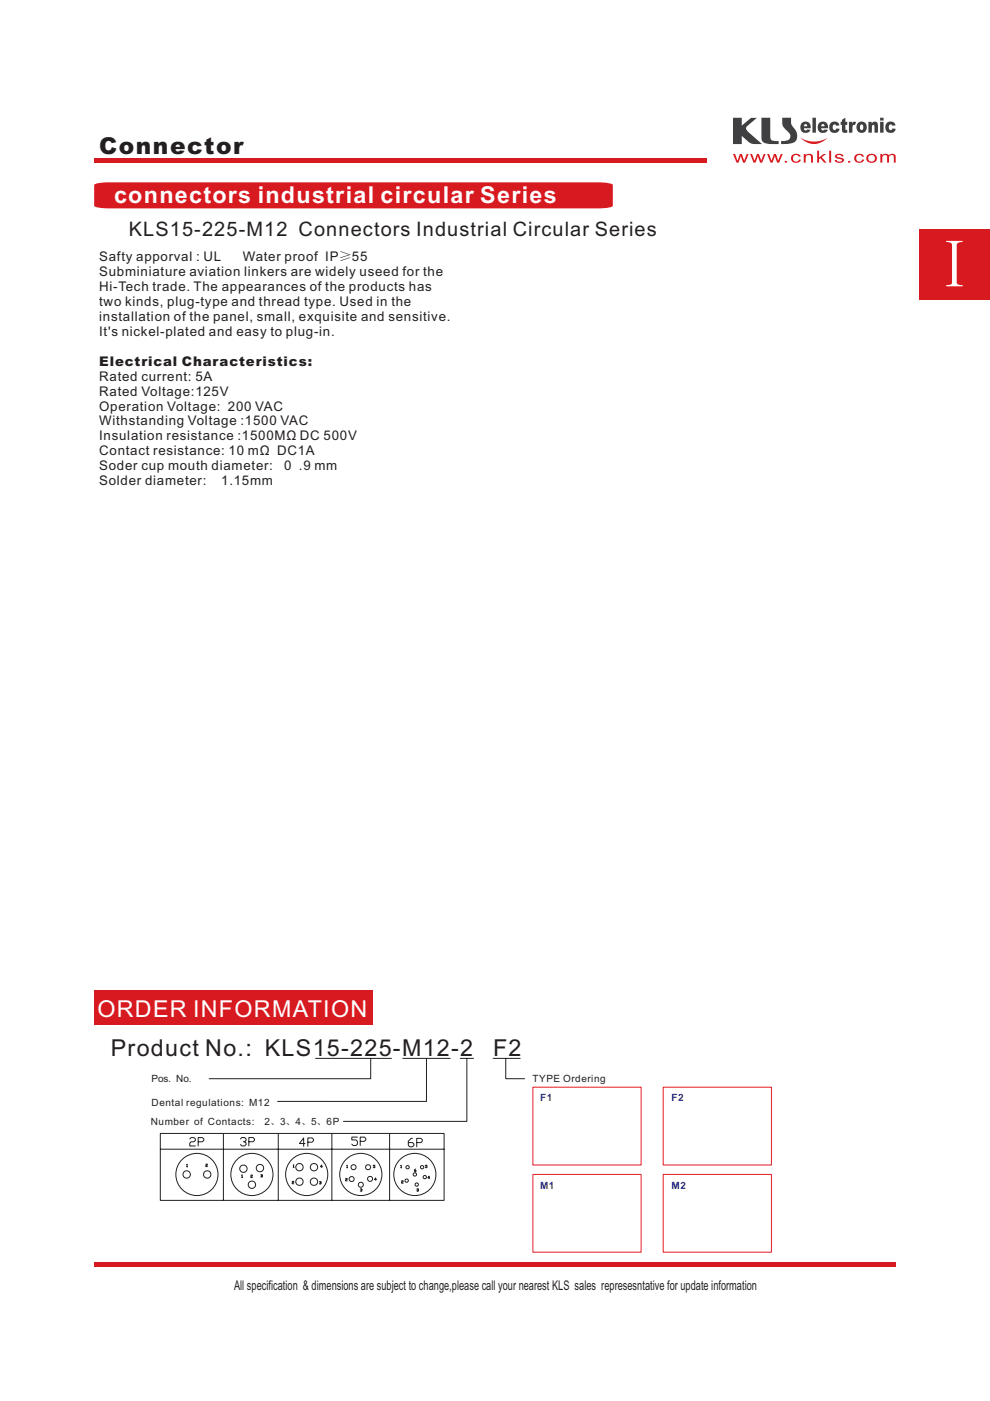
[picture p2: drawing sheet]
<svg xmlns="http://www.w3.org/2000/svg" width="210mm" height="297mm" viewBox="0 0 210 297" stroke-linecap="round" stroke-linejoin="round" font-family="sans-serif">
<path d="M113 230.5h23v16.5h-23zM140.7 230.5h22.9v16.5h-22.9zM113 249h23v16.5h-23zM140.7 249h22.9v16.5h-22.9z" fill="none" stroke="#ed1c24" stroke-width=".21"/>
<g fill="#d71920">
<path d="M20 33.5h130v1h-130z"/>
<path d="M194.8 48.5h15v15h-15z"/>
<path d="M20 267.5h170v1h-170z"/>
<path d="M155.5 32.7h.4l.5 1.4 .5-1.4h.5l.4 1.4 .6-1.4h.4l-.8 1.8h-.4l-.5-1.4-.5 1.4h-.4zM159.1 32.7h.4l.5 1.4 .5-1.4h.5l.4 1.4 .6-1.4h.4l-.8 1.8h-.4l-.5-1.4-.4 1.4h-.5zM162.7 32.7h.4l.5 1.4 .6-1.4h.4l.5 1.4 .5-1.4h.4l-.7 1.8h-.5l-.4-1.4-.5 1.4h-.5zM166.5 34.1h.4v.4h-.4zM168 32.9a1.19 1.19 0 0 1 1.8 .3h-.4a.66 .66 0 0 0-1-.1 .66 .66 0 0 0 .1 1 .66 .66 0 0 0 1-.3l.4 .1a1.05 1.05 0 0 1-1.5 .6 1.05 1.05 0 0 1-.4-1.6zM170.5 32.7h.3v.2a.88 .88 0 0 1 1-.3 .88 .88 0 0 1 .6 .8v1.1h-.4v-1.1a.57 .57 0 0 0-.6-.5 .57 .57 0 0 0-.5 .6v1h-.4zM173.3 32h.4v1.4l1-.7h.5l-.9 .6 1 1.2h-.5l-.8-1-.3 .3v.7h-.4zM175.9 32h.4v2.5h-.4zM177.2 32.8l.4-.2a1.1 1.1 0 0 1 1.3 .5l-.4 .1a.52 .52 0 0 0-.5-.4 .52 .52 0 0 0-.5 .4l.3 .1a.97 .97 0 0 1 1.2 .8 1.22 1.22 0 0 1-2-.2h.4a.62 .62 0 0 0 .6 .4 .62 .62 0 0 0 .6-.4l-.3-.1a1.01 1.01 0 0 1-1.2-.8zM179.9 34.1h.4v.4h-.4zM181.4 32.9a1.19 1.19 0 0 1 1.8 .3h-.4a.66 .66 0 0 0-1-.1 .66 .66 0 0 0 .1 1 .66 .66 0 0 0 1-.3l.4 .1a1.05 1.05 0 0 1-1.5 .6 1.05 1.05 0 0 1-.4-1.6zM183.9 33a1.12 1.12 0 0 1 1.5-.3 1.12 1.12 0 0 1 .5 1.4 1.22 1.22 0 0 1-1.3 .4 1.22 1.22 0 0 1-.9-.9zM184.2 33.6a.72 .72 0 0 0 1.4 0 .72 .72 0 0 0-1.4 0zM186.7 32.7h.4v.2a.96 .96 0 0 1 1.4 0 .83 .83 0 0 1 .8-.3 .83 .83 0 0 1 .7 .6v1.3h-.4v-1.2a.51 .51 0 0 0-.6-.4 .51 .51 0 0 0-.4 .5v1.1h-.4v-1.2a.52 .52 0 0 0-.7-.4 .52 .52 0 0 0-.4 .6v1h-.4z"/>
</g>
<g fill="#d71920">
<path d="M20.1 39.1l1.4-.4h1.6h105.3a2.1 2.1 0 0 1 1.6 .5v4.4a5 5 0 0 1-3.2 .6l-105.3-.1a2.1 2.1 0 0 1-1.5-.5v-4.4z" fill-rule="evenodd"/>
<path d="M169.7 29.2a5.8 5.8 0 0 0 5.9 0 3.9 3.9 0 0 1-5.9 0z" fill-rule="evenodd"/>
</g>
<g fill="#403f41">
<path d="M170 26.1a1.13 1.13 0 0 1 1.4-.2 1.13 1.13 0 0 1 .6 1.3h-1.5a.38 .38 0 0 0 .2 .4 .38 .38 0 0 0 .5-.2l.7 .1a1.18 1.18 0 0 1-1.6 .5 1.18 1.18 0 0 1-.4-1.6zM170.7 26.3l-.2 .5h.7l-.1-.4zM172.3 25h.8v3.1h-.8zM173.7 26.1a1.13 1.13 0 0 1 1.4-.2 1.13 1.13 0 0 1 .5 1.3h-1.4a.38 .38 0 0 0 .2 .4 .38 .38 0 0 0 .5-.2l.7 .1a1.18 1.18 0 0 1-1.7 .5 1.18 1.18 0 0 1-.3-1.6zM174.4 26.3l-.2 .5h.7l-.1-.4zM176.2 26.1a1.14 1.14 0 0 1 1.9 .5l-.7 .1a.42 .42 0 0 0-.6-.3 .42 .42 0 0 0-.2 .6 .41 .41 0 0 0 .3 .6 .41 .41 0 0 0 .5-.4l.7 .1a1.17 1.17 0 0 1-1.7 .7 1.17 1.17 0 0 1-.3-1.8zM178.6 25.4l.7-.4v.8h.4v.7h-.4v.8l.1 .2h.3v.6a.75 .75 0 0 1-.8 0 .75 .75 0 0 1-.3-.8v-.8h-.3v-.7h.3zM180.1 25.8h.6v.4l.4-.4 .5 .1-.3 .6h-.3l-.2 .3v1.3h-.7zM181.9 26.1a1.14 1.14 0 0 1 1.7 .1 1.14 1.14 0 0 1-.1 1.6 1.14 1.14 0 0 1-1.6-.1l-.2-.7zM182.5 26.5a.62 .62 0 0 0 .4 1 .62 .62 0 0 0 .2-.6 .62 .62 0 0 0-.5-.5zM184.2 25.8h.7v.4a.71 .71 0 0 1 .9-.4 .71 .71 0 0 1 .4 .9v1.4h-.7v-1.4l-.3-.2-.3 .3v1.3h-.7zM186.7 25h.7v.6h-.7zM186.7 25.8h.7v2.3h-.7zM188.1 26.1a1.14 1.14 0 0 1 1.8 .5l-.6 .1a.42 .42 0 0 0-.6-.3 .42 .42 0 0 0-.2 .6 .41 .41 0 0 0 .3 .6 .41 .41 0 0 0 .5-.4l.7 .1a1.17 1.17 0 0 1-1.7 .7 1.17 1.17 0 0 1-.3-1.8z" fill-rule="evenodd"/>
<path d="M165.9 25h1.9a2.62 2.62 0 0 0 .9 2.6 1.76 1.76 0 0 1 .3 2 1.76 1.76 0 0 1-1.9 .9h-1.4v-.6h.5a1.1 1.1 0 0 0 1.3-.6 1.1 1.1 0 0 0-.3-1.3 2.84 2.84 0 0 1-1.3-3zM161.5 25h1.9v3.8a.8 .8 0 0 0 .8 1.1h1v.6a4.4 4.4 0 0 1-3.5-.6l-.2-.7zM155.5 25v5.5h1.8v-1.7l1.5 1.3a1.85 1.85 0 0 0 1.5 .4h1.3l-2.5-2.2a1.47 1.47 0 0 1-.9-1.3l2.3-2h-1.2l-2 1.6v-1.6z" fill-rule="evenodd"/>
</g>
<path d="M20 210h59v7.3h-59z" fill="#d71920"/>
<g fill="none" stroke="#231f20" stroke-width=".21">
<path d="M66.9 224.4h16.1M78.6 224.4v4.3h-34.3M85.4 224.4h10.1M90.5 224.4v9.1h-31.6M97.6 224.4h2.8M99 224.4v13.4h-26.2M104.6 224.4h5.7M107.3 224.4v4.3h4M34 240.3h60.2v14.2h-60.2zM34 243.7h60.2M39.6 246.9l.1-.1v.6M39.6 247.4h.2"/>
<path d="M40.2 241.5l.3-.3h.6l.3 .3v.3l-.3 .3h-.6l-.3 .3v.6h1.2M42 242.1h.9l.3-.3v-.3l-.3-.3h-.9v1.8M43.6 246.9h.4l-.4 .3v.1h.4M47.4 240.3v14.2M51 241.5l.3-.3h.6l.3 .3v.3l-.3 .3h-.3M51.3 249.2v-.1v.5M51.3 249.6h.1M51.9 242.1l.3 .3v.3l-.3 .3h-.6l-.3-.3M52.8 242.1h.9l.3-.3v-.3l-.3-.3h-.9v1.8M53.2 249.2h.3l-.3 .3v.2h.3M55.3 249.1h.4l-.2 .2M55.6 249.3v.3l-.3-.1"/>
<path d="M59 240.3v14.2M62 250.5h.3l-.3 .3v.2h.3M62.2 247l.1-.1v.6M62.2 247.5h.2M64.7 242.5h-1.2l.9-1.2v1.8M65.3 242.2h.9l.3-.3v-.3l-.3-.3h-.9v1.8M67.8 250.6h.3l-.2 .2M68 250.8v.2l-.2-.1M68.3 247.4h-.3l.2-.4v.5M70.4 240.3v14.2M73.3 249.9h.4l-.4 .3v.2h.4M73.5 247.1h.1v.5"/>
<path d="M73.5 247.6h.2M75.8 241.1h-1.2v.6h.9l.3 .3v.6l-.3 .3h-.6l-.3-.3M76.4 242h.9l.3-.3v-.3l-.3-.3h-.9v1.8M76.4 252.1h.4l-.2 .2M76.7 252.3v.3l-.3-.1M79.5 247.1h-.3v.1l.3 .1-.1 .3-.2-.1M79.8 250.1h-.4l.3-.4v.6M82.6 240.3v14.2M85 247.1h.1v.5M85 247.6h.2M85.2 250.4h.3l-.3 .3v.2h.3M86 250.1h.5l.1 .2-.1 .3h-.5l-.1-.3z"/>
<path d="M86.2 247.2h.5l.1 .3-.1 .2h-.5l-.1-.2zM87.5 241.4h-.3l-.6 .5v.9l.3 .3h.6l.3-.3v-.3l-.3-.2h-.9M87.8 248.7h.4l.1 .3-.1 .3h-.4l-.2-.3zM88.2 250.9h.4l.1 .3-.1 .2h-.4l-.2-.2zM88.2 247.9l-.3 .2v.2l.3 .1v-.2h-.3M88.4 242.3h.9l.3-.4v-.2l-.3-.3h-.9v1.7M88.4 252.1h.4l-.2 .2M88.7 252.3v.3l-.3-.1M89.3 247.2h.5l.1 .3-.1 .2h-.5l-.1-.2zM89.8 249.3h.5l.2 .3-.2 .2h-.4l-.2-.2zM90.6 247.1h-.4v.1l.4 .1-.1 .3-.3-.1M91.1 249.7h-.4l.3-.3v.5"/>
<circle cx="39.6" cy="249" r=".78"/>
<circle cx="41.8" cy="249" r="4.5"/>
<circle cx="43.9" cy="249" r=".78"/>
<circle cx="51.6" cy="247.8" r=".78"/>
<circle cx="53.4" cy="251.2" r=".78"/>
<circle cx="53.4" cy="249" r="4.5"/>
<circle cx="55.1" cy="247.7" r=".78"/>
<circle cx="63.5" cy="247.5" r=".78"/>
<circle cx="63.5" cy="250.5" r=".78"/>
<circle cx="65.1" cy="249" r="4.5"/>
<circle cx="66.6" cy="247.5" r=".78"/>
<circle cx="66.6" cy="250.5" r=".78"/>
<circle cx="74.6" cy="250" r=".53"/>
<circle cx="75" cy="247.5" r=".54"/>
<circle cx="76.5" cy="251.2" r=".53"/>
<circle cx="76.5" cy="249" r="4.5"/>
<circle cx="78.1" cy="247.5" r=".54"/>
<circle cx="78.5" cy="249.9" r=".54"/>
<circle cx="88" cy="249" r="4.5"/>
</g>
<text font-size="12.7" fill="#fff" x="196.1" y="60.4">Ⅰ</text>
<g font-size="4.9" fill="#231f20">
<text x="21" y="32.7">Connector</text>
<text x="23.5" y="223.8">Product No.: KLS15-225-M12-2</text>
<text x="104.6" y="223.8">F2</text>
</g>
<g font-size="4.9" fill="#fff">
<text x="24.2" y="43.1">connectors industrial circular Series</text>
<text x="20.7" y="215.6">ORDER INFORMATION</text>
</g>
<text font-size="4.2" fill="#231f20" x="27.3" y="50.1">KLS15-225-M12 Connectors Industrial Circular Series</text>
<g font-size="2.8" fill="#231f20">
<text x="21" y="55.3">Safty apporval : UL</text>
<text x="21" y="58.5">Subminiature aviation linkers are widely useed for the</text>
<text x="51.5" y="55.3">Water proof IP≥55</text>
<text x="21" y="61.6">Hi-Tech trade. The appearances of the products has</text>
<text x="21" y="64.8">two kinds, plug-type and thread type. Used in the</text>
<text x="21" y="68">installation of the panel, small, exquisite and sensitive.</text>
<text x="21" y="71.2">It's nickel-plated and easy to plug-in.</text>
<text x="21" y="77.5">Electrical Characteristics:</text>
<text x="21" y="80.7">Rated current: 5A</text>
<text x="21" y="83.9">Rated Voltage:125V</text>
<text x="21" y="87">Operation Voltage: 200 VAC</text>
<text x="21" y="90.2">Withstanding Voltage :1500 VAC</text>
<text x="21" y="93.4">Insulation resistance :1500MΩ DC 500V</text>
<text x="21" y="99.7">Soder cup mouth diameter:</text>
<text x="21" y="96.6">Contact resistance: 10 mΩ DC1A</text>
<text x="60.3" y="99.7">0 .9 mm</text>
<text x="21" y="102.9">Solder diameter:</text>
<text x="46.9" y="102.9">1.15mm</text>
<text x="49.6" y="273.5">All specification &amp; dimensions are subject to change,please call your nearest KLS sales represesntative for update information</text>
</g>
<g font-size="2.1" fill="#231f20">
<text x="32.1" y="229.5">Pos. No.</text>
<text x="113" y="229.5">TYPE Ordering</text>
<text x="32" y="238.5">Number of Contacts:</text>
<text x="32.2" y="234.6">Dental regulations: M12</text>
<text x="56.1" y="238.5">2、 、 、 、6P</text>
<text x="59.4" y="238.5">3</text>
<text x="62.7" y="238.5">4</text>
<text x="66" y="238.5">5</text>
</g>
<g font-size="2.1" fill="#2e3092">
<text x="114.5" y="233.5">F1</text>
<text x="142.4" y="233.5">F2</text>
<text x="114.5" y="252">M1</text>
<text x="142.4" y="252">M2</text>
</g>
</svg>
